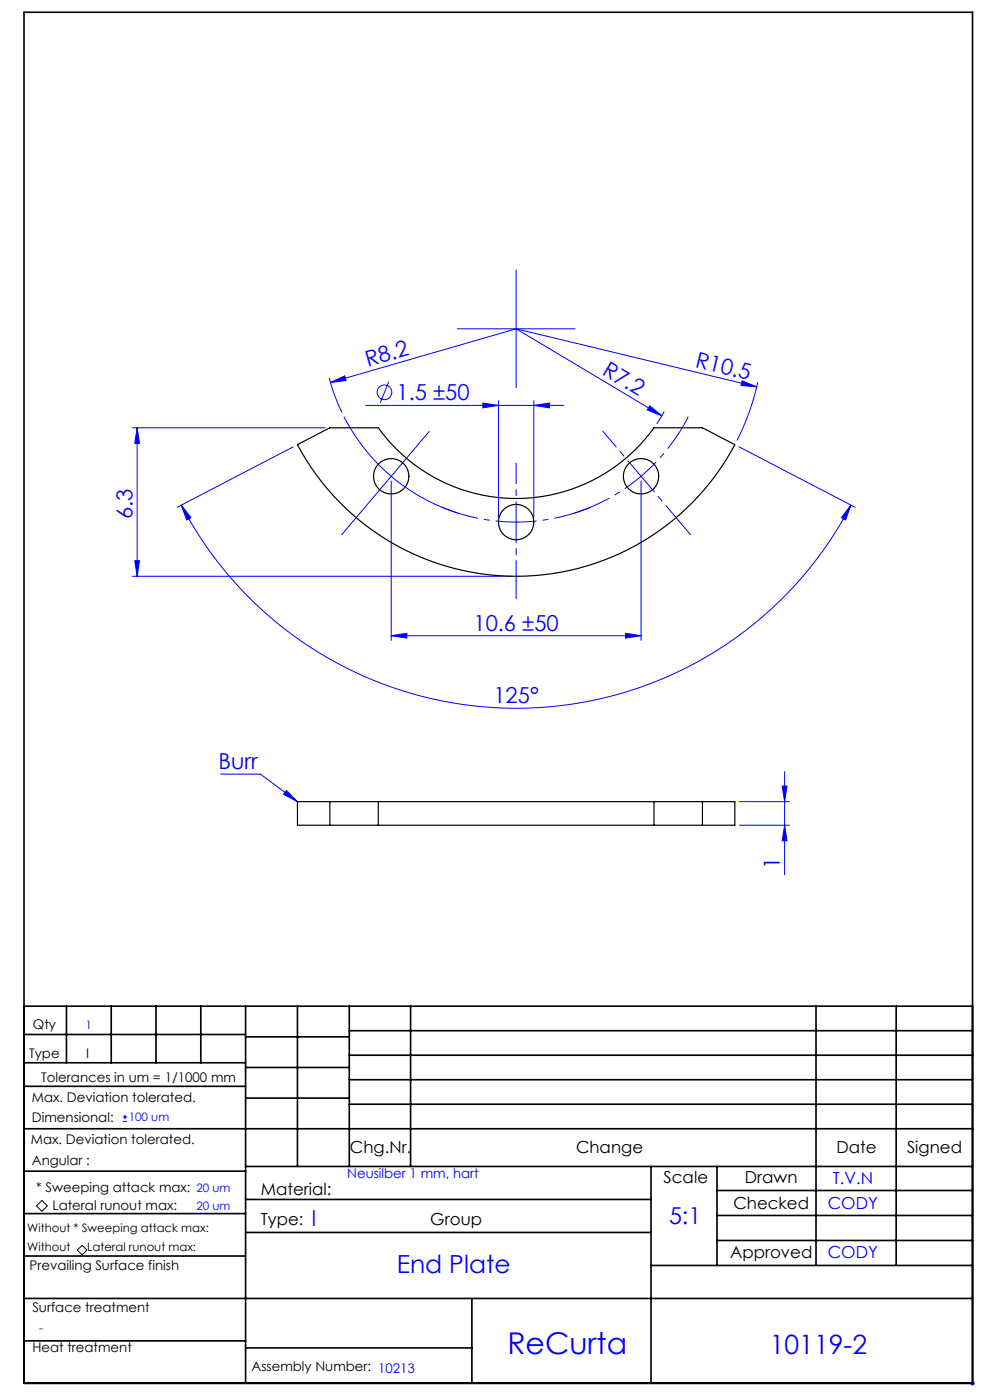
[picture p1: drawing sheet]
<svg xmlns="http://www.w3.org/2000/svg" width="210mm" height="297mm" viewBox="0 0 210 297" stroke-linecap="round" stroke-linejoin="round" font-family="sans-serif">
<g fill="none" stroke="#00f" stroke-width=".21">
<path d="M109.5 57.3v25M97 69.8h25M109.5 69.8l51 12.3M109.5 69.8l-39.4 11.3M109.5 69.8l30.9 18.4M28.1 90.8h40.9M29.1 90.8v31.5M29.1 90.8l.5 3.3h-1zM62.2 94.8l-24.6 12.8M69.8 80.2a41 41 0 0 0 2.7 7.3M70.1 81.1l3-1.4 .3 1zM74.8 91.6a41 41 0 0 0 18.8 16"/>
<path d="M77.5 86h42.1M82.4 81l-1.7 4.5M91.1 91.5l-16.2 19.1M102.4 85.5l3.3 .5-3.3 .5zM105.7 85v24.8M113.2 86l3.3-.5v1zM113.2 85v24.8M137.8 86.1l2.6 2.1-3.1-1.2zM140.9 87.3l-1.6 2.6M156.8 94.8l24.6 12.8M157.4 80.8l3.1 1.3-3.3-.3zM160.7 81.1a52.5 52.5 0 0 1-4.4 12.3"/>
<path d="M28.6 119h1l-.5 3.3zM38.5 107.2l2 2.6-.9 .5zM38.5 107.2a80.1 80.1 0 0 0 142 0M83 102v33.9M136 102v33.9M180.5 107.2l-1.1 3.1-.9-.5zM28.1 122.3h80.4M83 134.9l3.3-.5v1zM83 134.9h53M132.7 134.4l3.3 .5-3.3 .5zM46.8 164.2h8.4l7.9 5.9M60.7 167.7l2.4 2.4-3-1.6z"/>
<path d="M156.9 170.1h10.5M156.9 175.1h10.5M165.9 166.8h1l-.5 3.3zM166.4 163.7v21.9M166.4 175.1l.5 3.3h-1zM26 237.9h1M26 237h1M26.5 236.5v.9M205.8 293.5h1M205.9 293.1l.7 .7M206.3 293v1M206.6 293.1l-.7 .7"/>
<circle cx="81.6" cy="83.2" r="1.56"/>
</g>
<path d="M8.9 254.7l1.2 1.1-1.2 1.2-1.2-1.2zM16.4 265.2l1-1 1 1-1 1z" fill="none" stroke="#000" stroke-width=".21"/>
<path d="M74.8 91.6l-1.8-3.2M144.2 91.6l1.8-3.2M93.6 107.6l3.5 1.2M97.2 108.9l-3.5-1.3M121.8 108.9l3.5-1.3M125.4 107.6l-3.5 1.2" fill="none" stroke="#00f" stroke-width=".21" stroke-dasharray="15.2 1.3 1.3 1.3" stroke-linecap="butt"/>
<path d="M109.5 110.8a41 41 0 0 0 12.3-1.9M109.5 110.8a41 41 0 0 1-12.3-1.9M136 101a41 41 0 0 0 8.2-9.4M136 101a41 41 0 0 1-10.6 6.6" fill="none" stroke="#00f" stroke-width=".21" stroke-dasharray="15.2 1.3 1.3 1.3" stroke-dashoffset="10.9" stroke-linecap="butt"/>
<path d="M74.9 110.6l-2.4 2.8M144.1 110.6l2.4 2.8M109.5 123.3v3.7" fill="none" stroke="#00f" stroke-width=".21" stroke-dasharray="15.2 1.3 1.3 1.3"/>
<path d="M109.5 110.8v12.5M109.5 110.8v-12.5M136 101l8.1 9.6M136 101l-8.1-9.5" fill="none" stroke="#00f" stroke-width=".21" stroke-dasharray="15.2 1.3 1.3 1.3" stroke-dashoffset="10.9"/>
<g fill="none" stroke="#000" stroke-width=".35">
<path d="M5.1 2.6h201.2v290.9h-201.2zM5.1 213.5h201.2M5.1 219.5h47M14.1 213.5v12M23.6 213.5v12M33.1 213.5v12M42.6 213.5v12M52.1 213.5v80M52.1 220h22M63.1 213.5v34M74.1 218.7h132.2M74.1 213.5v34"/>
<path d="M87.1 213.5v34M173.1 213.5v55M190.1 213.5v55M5.1 239.5h201.2M5.1 230.5h47M5.1 225.5h47M52.1 226.5h22M52.1 233h22M74.1 223.9h132.2M74.1 229.1h132.2M74.1 234.3h132.2M5.1 257.5h47"/>
<path d="M5.1 248.5h47M52.1 247.5h154.2M52.1 254.5h86M138.1 247.5v46M152.1 247.5v21M152.1 252.6h54.2M152.1 257.9h54.2M5.1 275.5h201.2M5.1 266.5h47M52.1 261.5h86M100.1 275.5v18M138.1 268.5h68.2"/>
<path d="M152.1 263.2h54.2M5.1 284.5h47M52.1 286h48"/>
</g>
<g fill="#00f">
<path d="M60.7 167.7l2.4 2.4-3-1.6z"/>
<path d="M70.1 81.1l3-1.4 .3 1z"/>
<path d="M137.8 86.1l2.6 2.1-3.1-1.2z"/>
<path d="M157.4 80.8l3.1 1.3-3.3-.3z"/>
<path d="M102.4 85.5l3.3 .5-3.3 .5zM113.2 86l3.3-.5v1z"/>
<path d="M83 134.9l3.3-.5v1zM132.7 134.4l3.3 .5-3.3 .5z"/>
<path d="M28.6 119h1l-.5 3.3zM29.1 90.8l.5 3.3h-1z"/>
<path d="M165.9 166.8h1l-.5 3.3zM166.4 175.1l.5 3.3h-1z"/>
<path d="M38.5 107.2l2 2.6-.9 .5zM180.5 107.2l-1.1 3.1-.9-.5z"/>
</g>
<g fill="none" stroke="#000" stroke-width=".25">
<path d="M63.1 94.3l6.9-3.5h10.2a36 36 0 0 0 58.5 0h10.3l6.9 3.5a52.5 52.5 0 0 1-92.8 0zM70 170.1v5M80.2 175.1h58.5M80.2 170.1h58.5M80.2 170.1h-17.1v5h17.1M80.2 170.1v5M138.7 170.1v5M138.7 170.1h17.2v5h-17.2M149 170.1v5"/>
<circle cx="83" cy="101" r="3.7"/>
<circle cx="109.5" cy="110.8" r="3.7"/>
<circle cx="136" cy="101" r="3.7"/>
</g>
<text font-size="6.3" fill="#00f" x="107.6" y="287.3">ReCurta</text>
<text font-size="5.6" fill="#00f" x="163.3" y="287.2">10119-2</text>
<text font-size="5.3" fill="#00f" x="84.1" y="270.1">End Plate</text>
<text font-size="4.9" fill="#00f" x="141.9" y="259.7">5:1</text>
<g font-size="4.7" fill="#00f">
<text x="78" y="77.8" transform="rotate(-16 78 77.8)">R8.2</text>
<text x="147.3" y="77.8" transform="rotate(14 147.3 77.8)">R10.5</text>
<text x="127.5" y="79.4" transform="rotate(31 127.5 79.4)">R7.2</text>
<text x="84.1" y="84.9">1.5 ±50</text>
<text x="28.1" y="110.2" transform="rotate(-90 28.1 110.2)">6.3</text>
<text x="100.4" y="133.8">10.6 ±50</text>
<text x="104.7" y="149.2">125°</text>
<text x="46.3" y="163.1">Burr</text>
<text x="165.4" y="184.3" transform="rotate(-90 165.4 184.3)">1</text>
<text x="66.1" y="260">I</text>
</g>
<g font-size="3.5">
<text x="74.2" y="244.7">Chg.Nr.</text>
<text x="122.2" y="244.7">Change</text>
<text x="177.4" y="244.7">Date</text>
<text x="192.4" y="244.7">Signed</text>
<text x="140.8" y="250.9">Scale</text>
<text x="158" y="250.9">Drawn</text>
<text x="55.3" y="253.5">Material:</text>
<text x="155.6" y="256.4">Checked</text>
<text x="55.3" y="259.8">Type:</text>
<text x="91.3" y="259.8">Group</text>
<text x="154.9" y="266.9">Approved</text>
</g>
<g font-size="3.5" fill="#00f">
<text x="176.6" y="251.1">T.V.N</text>
<text x="175.6" y="256.6">CODY</text>
<text x="175.6" y="267">CODY</text>
</g>
<g font-size="2.8">
<text x="7" y="218.4">Qty</text>
<text x="6.2" y="224.5">Type</text>
<text x="18.2" y="224.5">I</text>
<text x="6.8" y="233.7">Max. Deviation tolerated.</text>
<text x="8.8" y="229.4">Tolerances in um = 1/1000 mm</text>
<text x="6.8" y="238.1">Dimensional:</text>
<text x="6.6" y="242.8">Max. Deviation tolerated.</text>
<text x="6.8" y="247.1">Angular :</text>
<text x="7.6" y="252.9">* Sweeping attack max:</text>
<text x="11.2" y="256.7">Lateral runout max:</text>
<text x="6.3" y="269.5">Prevailing Surface finish</text>
<text x="6.9" y="278.3">Surface treatment</text>
<text x="6.9" y="286.7">Heat treatment</text>
<text x="53.4" y="290.9">Assembly Number: 10213</text>
</g>
<text font-size="2.8" fill="#00f" x="73.6" y="250">Neusilber 1 mm, hart</text>
<g font-size="2.5" fill="#00f">
<text x="18.1" y="218.3">1</text>
<text x="27.3" y="237.9">100 um</text>
<text x="41.7" y="256.6">20 um</text>
<text x="41.7" y="252.9">20 um</text>
<text x="8.3" y="282.6">-</text>
</g>
<g font-size="2.5">
<text x="5.8" y="261.4">Without * Sweeping attack max:</text>
<text x="5.8" y="265.4">Without</text>
<text x="18.5" y="265.3">Lateral runout max:</text>
</g>
</svg>
